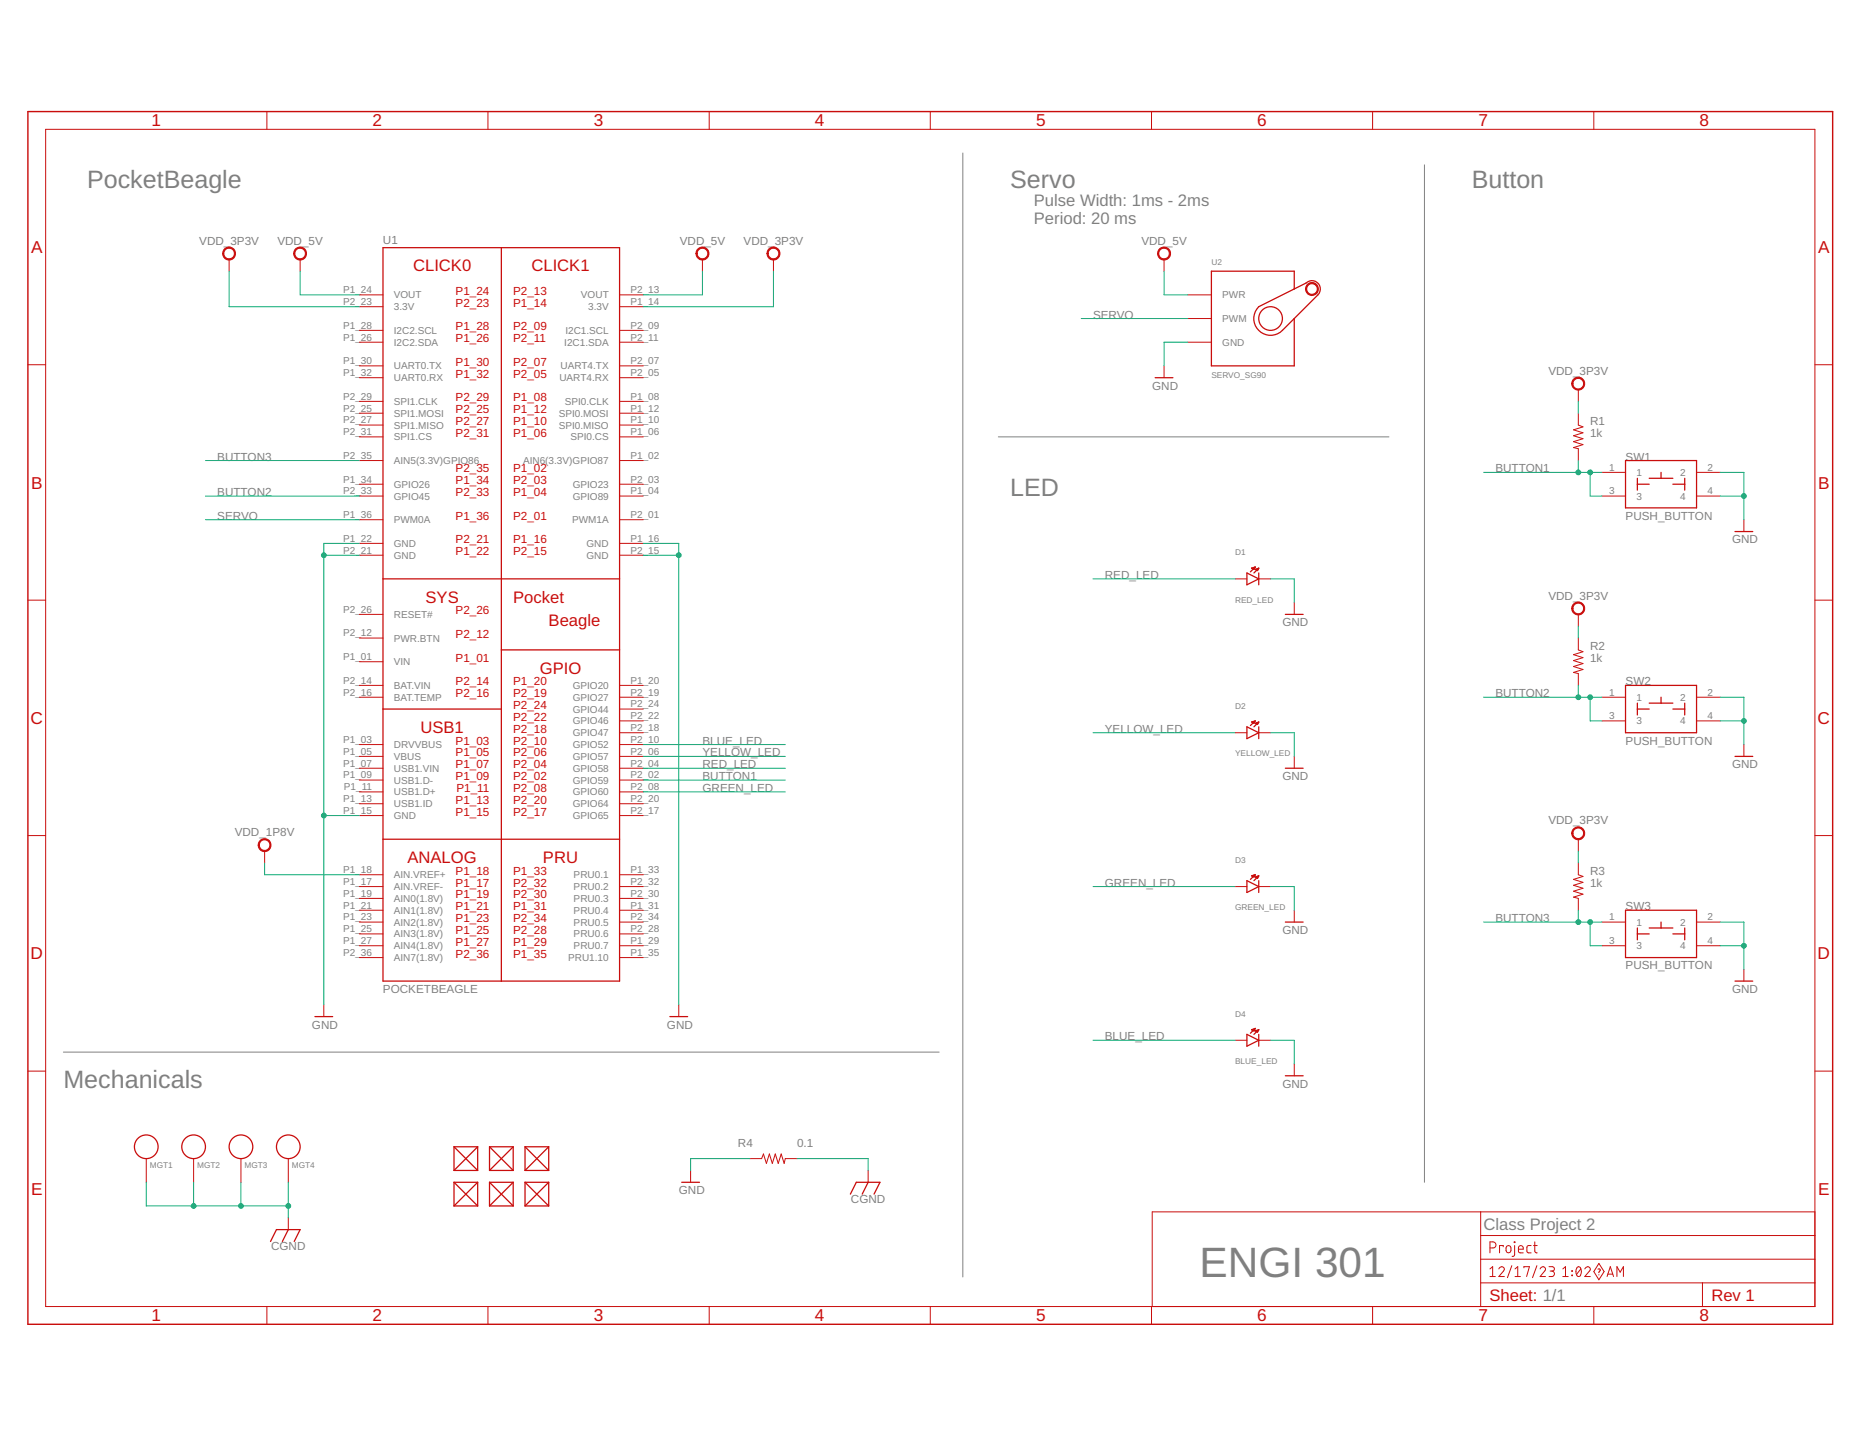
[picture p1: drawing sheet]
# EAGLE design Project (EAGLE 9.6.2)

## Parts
D1  RED_LED  LED  [EIA-STD]
D2  YELLOW_LED  LED  [EIA-STD]
D3  GREEN_LED  LED  [EIA-STD]
D4  BLUE_LED  LED  [EIA-STD]
FUD1  FIDUCIAL  [FIDUCIAL_40MIL]
FUD2  FIDUCIAL  [FIDUCIAL_40MIL]
FUD3  FIDUCIAL  [FIDUCIAL_40MIL]
FUD4  FIDUCIAL  [FIDUCIAL_40MIL]
FUD5  FIDUCIAL  [FIDUCIAL_40MIL]
FUD6  FIDUCIAL  [FIDUCIAL_40MIL]
MGT1  MOUNTING_HOLE  [MOUNTING_HOLE]
MGT2  MOUNTING_HOLE  [MOUNTING_HOLE]
MGT3  MOUNTING_HOLE  [MOUNTING_HOLE]
MGT4  MOUNTING_HOLE  [MOUNTING_HOLE]
R1  1k  R_R0603  [R0603]
R2  1k  R_R0603  [R0603]
R3  1k  R_R0603  [R0603]
R4  0.1  R_R0805  [R0805]
SW1  PUSH_BUTTON  [BUTTON_12.5MM]
SW2  PUSH_BUTTON  [BUTTON_12.5MM]
SW3  PUSH_BUTTON  [BUTTON_12.5MM]
U1  POCKETBEAGLE  [POCKETBEAGLE]
U2  SERVO_SG90  [SERVO-X1]

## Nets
BLUE_LED: D4.ANODE U1.P2_10(GPIO52)
BUTTON1: R1.2 SW1.1 SW1.3 U1.P2_02(GPIO59)
BUTTON2: R2.2 SW2.1 SW2.3 U1.P2_33(GPIO45)
BUTTON3: R3.2 SW3.1 SW3.3 U1.P2_35(AIN5(3.3V)GPIO86)
CGND: MGT1.P$1 MGT2.P$1 MGT3.P$1 MGT4.P$1 R4.2
GND: D1.CATHODE D2.CATHODE D3.CATHODE D4.CATHODE R4.1 SW1.2 SW1.4 SW2.2 SW2.4 SW3.2 SW3.4 U1.P1_15(GND) U1.P1_16(GND) U1.P1_22(GND) U1.P2_15(GND) U1.P2_21(GND) U2.GND
GREEN_LED: D3.ANODE U1.P2_08(GPIO60)
RED_LED: D1.ANODE U1.P2_04(GPIO58)
SERVO: U1.P1_36(PWM0A) U2.SIG(PWM)
VDD_1P8V: U1.P1_18(AIN.VREF+)
VDD_3P3V: R1.1 R2.1 R3.1 U1.P1_14(3.3V) U1.P2_23(3.3V)
VDD_5V: U1.P1_24(VOUT) U1.P2_13(VOUT) U2.PWR
YELLOW_LED: D2.ANODE U1.P2_06(GPIO57)
Unconnected: FUD1.P$1 FUD2.P$1 FUD3.P$1 FUD4.P$1 FUD5.P$1 FUD6.P$1 U1.P1_02(AIN6(3.3V)GPIO87) U1.P1_03(DRVVBUS) U1.P1_04(GPIO89) U1.P1_05(VBUS) U1.P1_06(SPI0.CS) U1.P1_07(USB1.VIN) U1.P1_08(SPI0.CLK) U1.P1_09(USB1.D-) U1.P1_10(SPI0.MISO) U1.P1_11(USB1.D+) U1.P1_12(SPI0.MOSI) U1.P1_13(USB1.ID) U1.P1_17(AIN.VREF-) U1.P1_19(AIN0(1.8V)) U1.P1_20(GPIO20) U1.P1_21(AIN1(1.8V)) U1.P1_23(AIN2(1.8V)) U1.P1_25(AIN3(1.8V)) U1.P1_26(I2C2.SDA) U1.P1_27(AIN4(1.8V)) U1.P1_28(I2C2.SCL) U1.P1_29(PRU0.7) U1.P1_30(UART0.TX) U1.P1_31(PRU0.4) U1.P1_32(UART0.RX) U1.P1_33(PRU0.1) U1.P1_34(GPIO26) U1.P1_35(PRU1.10) U1.P2_01(PWM1A) U1.P2_03(GPIO23) U1.P2_05(UART4.RX) U1.P2_07(UART4.TX) U1.P2_09(I2C1.SCL) U1.P2_11(I2C1.SDA) U1.P2_12(PWR.BTN) U1.P2_16(BAT.TEMP) U1.P2_17(GPIO65) U1.P2_18(GPIO47) U1.P2_19(GPIO27) U1.P2_20(GPIO64) U1.P2_22(GPIO46) U1.P2_24(GPIO44) U1.P2_25(SPI1.MOSI) U1.P2_26(RESET#) U1.P2_27(SPI1.MISO) U1.P2_28(PRU0.6) U1.P2_29(SPI1.CLK) U1.P2_30(PRU0.3) U1.P2_31(SPI1.CS) U1.P2_32(PRU0.2) U1.P2_34(PRU0.5) U1.P2_36(AIN7(1.8V))

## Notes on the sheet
- PocketBeagle | Servo | Button
- Pulse Width: 1ms - 2ms
  Period: 20 ms
- LED
- Mechanicals
- Class Project 2
- ENGI 301
- 1/1

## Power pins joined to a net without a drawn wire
BAT.VIN: U1.P2_14(BAT.VIN)
VIN: U1.P1_01(VIN)
